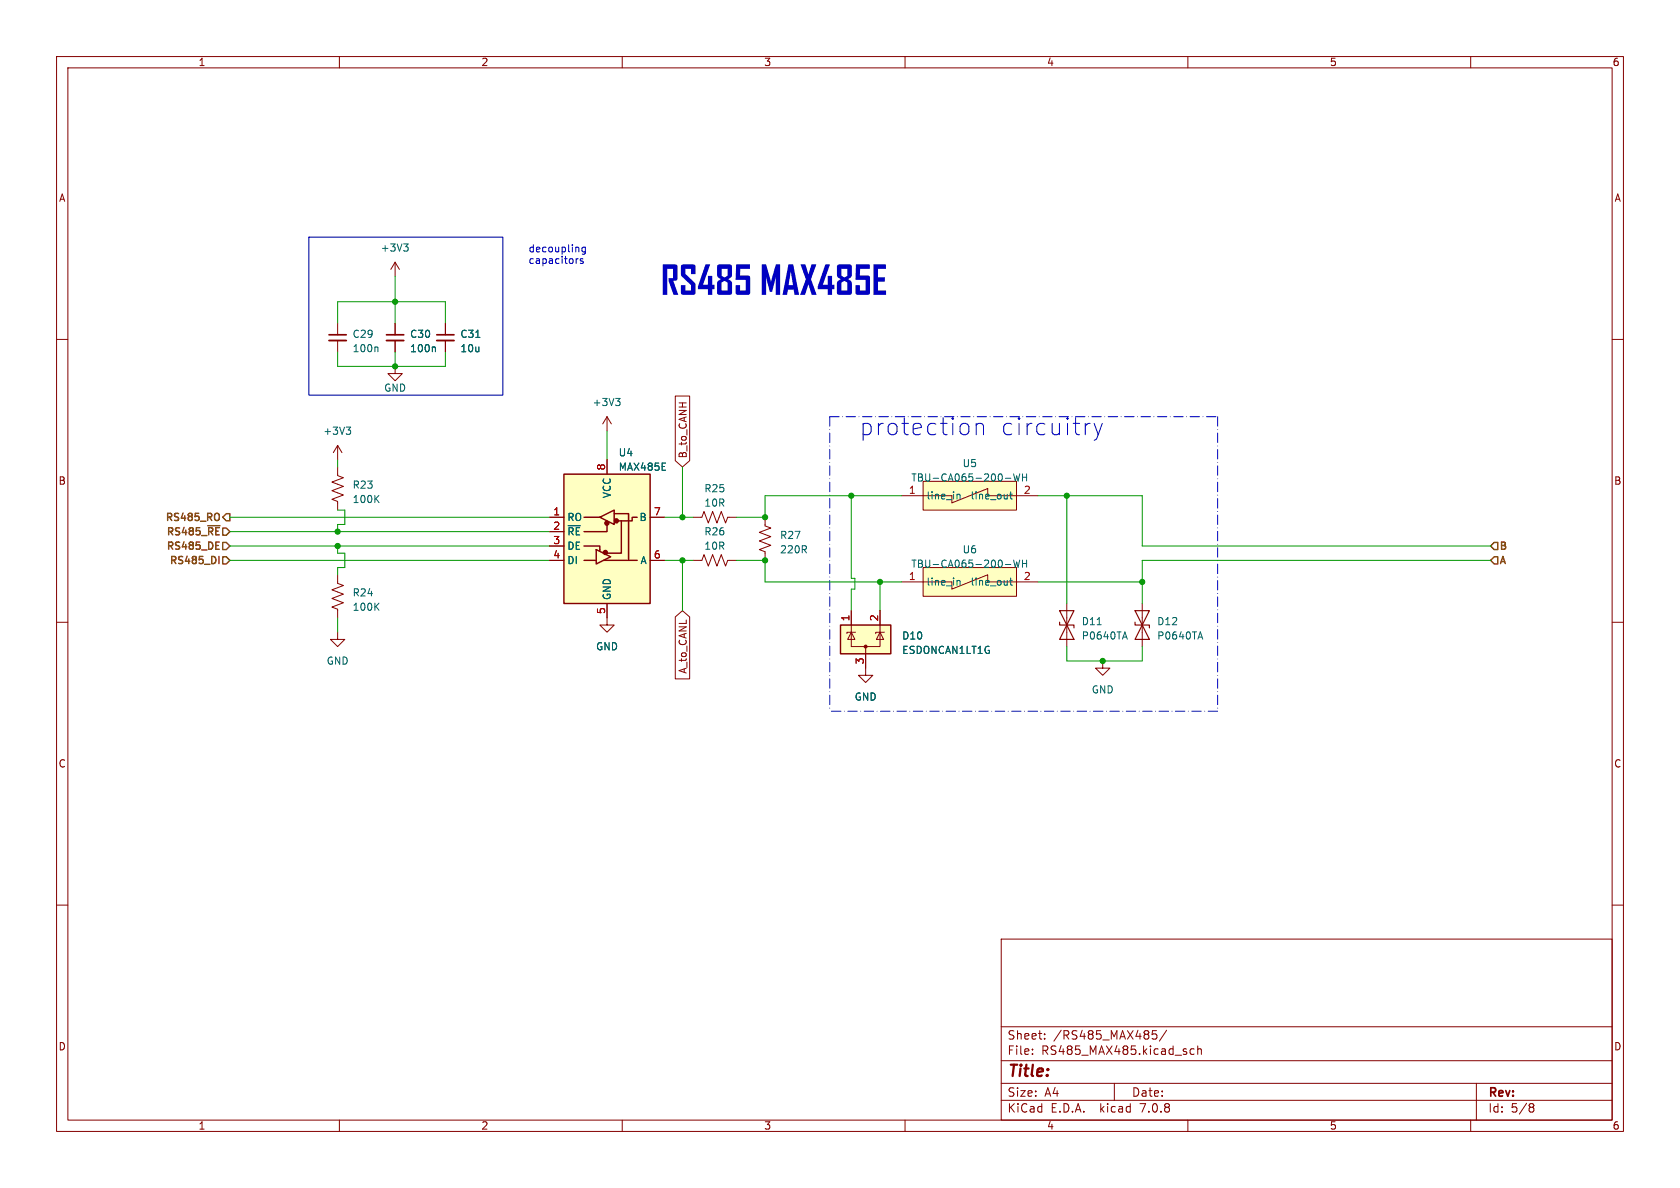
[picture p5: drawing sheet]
<svg xmlns="http://www.w3.org/2000/svg" width="297mm" height="210mm" viewBox="0 0 297 210" stroke-linecap="round" stroke-linejoin="round" font-family="sans-serif">
<g fill="none" stroke="#840000" stroke-width=".18">
<path d="M10 10h277v190h-277zM12 12h273v186h-273zM60 10v2M110 10v2M160 10v2M210 10v2M260 10v2M10 60h2M59.7 57.2v2M69.8 46.4v2.5M69.8 57.2v2M69.8 46.4l-.7 1.2"/>
<path d="M69.8 46.4l.8 1.2M78.7 57.2v2M285 60h2M59.7 60.2v2M59.7 78.7v2.6M59.7 78.7l-.8 1.3M59.7 78.7l.8 1.3M69.8 64.8v1.2h1.3l-1.3 1.3-1.2-1.3h1.2M69.8 60.2v2M78.7 60.2v2M107.3 73.7l-.7 1.2M107.3 73.7v2.5"/>
<path d="M107.3 73.7l.8 1.2M119.4 70h2.5v11.4l-1.3 1.2-1.2-1.2zM59.7 82.6v1.5l1 .4-2 .7 2 .8-2 .7 2 .8-2 .8 1 .3v1.6M97.2 91.4h2.5M97.2 94h2.5M97.2 96.5h2.5M97.2 99.1h2.5M107.3 81.3v2.5M108.6 90.8h.1M114.9 91.4h2.6M114.9 99.1h2.6M122.6 91.4h1.5l.4-1 .7 2.1 .8-2.1 .7 2.1 .8-2.1 .8 2.1 .4-1.1h1.5"/>
<path d="M122.6 99.1h1.5l.4-1.1 .7 2.1 .8-2.1 .7 2.1 .8-2.1 .8 2.1 .4-1h1.5M135.3 91.4v1.6l1 .3-2.1 .8 2.1 .8-2.1 .7 2.1 .8-2.1 .8 1.1 .3v1.6M159.4 87.6h3.8M163.2 87.6h5.1zM163.2 85.1h16.5v5.1h-16.5zM168.3 87.6v1.3l6.3-2.5v1.2h8.9M10 110h2M59.7 101.6v1.5l1 .4-2 .8 2 .7-2 .8 2 .8-2 .7 1 .4v1.5M59.7 111.8v1.2h1.3l-1.3 1.3-1.3-1.3h1.3M107.3 106.7v3.8h1.3l-1.3 1.3-1.3-1.3h1.3M119.4 109.1l1.2-1.1 1.3 1.1v10.9h-2.5zM150.5 111.8v2.5h5.1v-2.5"/>
<path d="M150.5 111.8l.6 1.2h-1.2zM150.5 108v3.8M151.3 111.8h-1.6v.2M153 114.3v5.1h1.3l-1.3 1.3-1.2-1.3h1.2M155.6 111.8l.6 1.2h-1.3zM155.6 108v3.8M156.3 111.8h-1.5v.2M159.4 102.9h3.8M163.2 102.9h5.1zM163.2 100.3h16.5v5.1h-16.5zM168.3 102.9v1.2l6.3-2.5v1.3h8.9M188.6 106.7v7.6"/>
<path d="M194.9 116.8v1.3h1.3l-1.3 1.3-1.2-1.3h1.2M201.9 106.7v7.6M285 110h2M10 160h2M285 160h2M177 166h108v32h-108zM60 198v2M110 198v2M160 198v2M177 194.5h108M177 191.5h108M177 187.5h108"/>
<path d="M177 181.5h108M182.5 186.3v.1M182.5 185.5v.1M184.7 183.6v.1M184.7 182.8v.1M197 191.5v3M204.5 182.2h-.8v.7l.2-.1h.5l.1 .3v.5l-.3 .1-.5-.1M206.2 182.1l-1.2 2M210 198v2M211.1 185.5l-.4-.1-.3 .3v.4l.1 .2h.6M211.7 185.5l.3-.1 .3 .1 .1 .9M211.7 184.9v1.5"/>
<path d="M260 198v2M261 191.5v6.5M270.6 195.1h.3l.3 .3-.3 .3M270.6 195.7h.3M270.9 195.7l.2 .2 .1 .4-.3 .3h-.3"/>
</g>
<path d="M58.2 60.2h3M68.3 60.2h3.1M77.2 60.2h3.1" fill="none" stroke="#840000" stroke-width=".33"/>
<path d="M58.2 59.2h3M68.3 59.2h3.1M77.2 59.2h3.1" fill="none" stroke="#840000" stroke-width=".3"/>
<g fill="none" stroke="#006464" stroke-width=".18">
<path d="M71.4 43.1h.7l-.4 .5M71.9 43.6l.2 .3v.3l-.2 .2M84.1 59.6h.7M61.2 75.5h.8l-.4 .5M61.7 76l.3 .2v.3l-.3 .3M66.6 61.3l.2 .2v.7M76.8 61.3l.2 .2v.7M108.8 70.4h.8l-.4 .5M109.4 70.9l.2 .3v.3l-.2 .2M66.5 88.1l.5 .7M67 87.6l-.7 .7M169.2 87.4h.5v.8"/>
<path d="M177.7 84.6h1M177.7 99.8h1M178.5 87.4h.5M178.7 86.9v1.1l.3 .2M179.2 83.8l.3 1.2 .2-.9 .3 .9 .3-1.2M179.2 99l.3 1.3 .2-.9 .3 .9 .3-1.3M180.8 83.8v1.2M180.8 99v1.3M180.8 84.4h.7M180.8 99.6h.7M181.5 83.8v1.2M181.5 99v1.3"/>
<path d="M66.5 107.2l.5 .7M67 106.6l-.7 .8M169.2 102.7h.5v.7M178.5 102.6h.5M178.7 102.2v1.1l.3 .1M194 110.4h.7M198.6 112.6h.6M198.9 111.7l.4 1.3M211.9 112.6h.6M212.2 111.7l.4 1.3"/>
</g>
<g fill="#ffffc2" stroke="#ffffc2" stroke-width=".18">
<path d="M99.7 83.8h15.2v22.9h-15.2z"/>
<path d="M148.6 110.5h8.9v5.1h-8.9z"/>
<path d="M163.2 85.1h16.5v5.1h-16.5z"/>
<path d="M163.2 100.3h16.5v5.1h-16.5z"/>
</g>
<g fill="none" stroke="#840000" stroke-width=".25">
<path d="M99.7 83.8h15.2v22.9h-15.2zM103.3 96.5h2.7v.7M103.3 99.1h2.1M103.3 91.4h2.7M105.4 97.2l2.5 1.2-2.5 1.3zM106 91.4l2.6-1.2v2.5zM106 97.2v.2M106.7 99.1h5.9M107.3 92.7v1.3h-4M108.6 90.8h2.5v8.3M109.9 92.1v5.7h-2.6M112.6 91.4h-.8v.7h-2.6"/>
<path d="M148.6 110.5h8.9v5.1h-8.9z"/>
</g>
<g fill="#840000" stroke="#840000" stroke-width=".25">
<circle cx="107" cy="97.7" r=".36"/>
<circle cx="107.3" cy="92.5" r=".36"/>
<circle cx="109" cy="92.1" r=".36"/>
</g>
<circle cx="153" cy="114.3" r=".25" fill="#840000" stroke="#840000" stroke-width=".18"/>
<path d="M187.3 110v.5h2.6v.5M187.3 108h2.6l-1.3 2.5zM188.6 110.5l1.3 2.5h-2.6zM200.7 110v.5h2.5v.5M200.7 108h2.5l-1.3 2.5zM201.9 110.5l1.3 2.5h-2.5z" fill="none" stroke="#840000" stroke-width=".2"/>
<path d="M36.7 92.9h2.2M38.2 96.4h.4M38.2 97.1h.6M38.5 90.7l.1 .1a.81 .81 0 0 1-.1 1.2M38.7 98.4v1.2M39.4 95.9h.6l.6 .6-.6 .7h-.6zM39.4 98.4h.6l.6 .7-.6 .6h-.6zM40 90.8h.6v1.3h-.6l-.6-.7zM263.5 99.1l.7-.7h.6v1.3h-.6zM264.2 95.9h.6v1.3h-.6l-.7-.7z" fill="none" stroke="#725600" stroke-width=".25"/>
<path d="M54.6 41.9h34.3v28h-34.3zM102.2 45.7l-.3 .2M103.1 45.8l-.3-.1-.2 .2v.2l.5 .1v.3h-.5M103.5 43.7v1l-.3 .3-.3-.1M103.5 43.7h-.4l-.2 .2 .1 .6h.5M172.6 74.8v2M172.6 75.1a.75 .75 0 0 1 1.3 .2v1.5M192.7 74.8l-.5 .2M193.4 74.8l.8 2M194.2 76.8l-.3 .8-.5 .2M194.9 74.8l-.7 2" fill="none" stroke="#0000c2" stroke-width=".18"/>
<path d="M146.7 73.7h68.6M146.7 73.7v52M215.3 73.7v52M215.3 125.7h-68.6" fill="none" stroke="#0000c2" stroke-width=".18" stroke-dasharray="1.7 .6 0 .6"/>
<g fill="none" stroke="#009600" stroke-width=".18">
<path d="M59.7 57.2v-3.9h19v3.9M69.8 48.9v8.3M59.7 62.2v2.6h19v-2.6M69.8 62.2v2.6M107.3 76.2v5.1M40.6 91.4h56.6M40.6 99.1h56.6M40.6 96.5h56.6M40.6 94h56.6M59.7 81.3v1.3M59.7 90.2h1.3v2.5h-1.3v1.3M59.7 96.5v1.3h1.3v2.5h-1.3v1.3"/>
<path d="M117.5 91.4h5.1M117.5 99.1h5.1M120.6 82.6v8.8M120.6 99.1v8.9M130.2 99.1h5.1v3.8h24.1M150.5 87.6v14.6h.6v1.9h-.6v3.9M159.4 87.6h-24.1v3.8h-5.1M183.5 87.6h18.4v8.9h61.6M188.6 87.6v19.1M263.5 99.1h-61.6v7.6M59.7 109.2v2.6M155.6 102.9v5.1"/>
<path d="M183.5 102.9h18.4M188.6 114.3v2.5h13.3v-2.5"/>
</g>
<g fill="#009600" stroke="#009600" stroke-width=".18">
<circle cx="135.3" cy="99.1" r=".46"/>
<circle cx="188.6" cy="87.6" r=".46"/>
<circle cx="194.9" cy="116.8" r=".46"/>
<circle cx="150.5" cy="87.6" r=".46"/>
<circle cx="155.6" cy="102.9" r=".46"/>
<circle cx="201.9" cy="102.9" r=".46"/>
<circle cx="120.6" cy="91.4" r=".46"/>
<circle cx="135.3" cy="91.4" r=".46"/>
<circle cx="120.6" cy="99.1" r=".46"/>
<circle cx="69.8" cy="53.3" r=".46"/>
<circle cx="59.7" cy="94" r=".46"/>
<circle cx="59.7" cy="96.5" r=".46"/>
<circle cx="69.8" cy="64.8" r=".46"/>
</g>
<g font-size="7" fill="#0000c2">
<text x="116.8" y="53">RS485</text>
<text x="134.3" y="53">MAX485E</text>
</g>
<g font-size="4.2" fill="#0000c2">
<text x="151.8" y="77.2">protection</text>
<text x="176.6" y="77.2">circuitry</text>
</g>
<text font-size="2.8" fill="#840000" x="178" y="190.9">Title:</text>
<g font-size="2.1" fill="#840000">
<text x="178" y="184">Sheet:</text>
<text x="186.2" y="184">/RS485_MAX485/</text>
<text x="178" y="186.7">File:</text>
<text x="184.1" y="186.7">RS485_MAX485.kicad_sch</text>
<text x="178" y="196.9">KiCad</text>
<text x="178" y="194.1">Size:</text>
<text x="184.7" y="194.1">A4</text>
<text x="185.7" y="196.9">E.D.A.</text>
<text x="194.6" y="196.9">kicad</text>
<text x="200" y="194.1">Date:</text>
<text x="201.8" y="196.9">7.0.8</text>
<text x="263" y="194.3">Rev:</text>
<text x="263" y="196.9">Id:</text>
<text x="267.1" y="196.9">5/8</text>
</g>
<g font-size="1.8" fill="#840000">
<text x="35" y="11.9">1</text>
<text x="85" y="11.9">2</text>
<text x="135" y="11.9">3</text>
<text x="185" y="11.9">4</text>
<text x="235" y="11.9">5</text>
<text x="285" y="11.9">6</text>
<text x="10.3" y="35.9">A</text>
<text x="285.3" y="35.9">A</text>
<text x="121.6" y="81.1" transform="rotate(-90 121.6 81.1)">B_to_CANH</text>
<text x="10.3" y="85.9">B</text>
<text x="285.3" y="85.9">B</text>
<text x="121.6" y="119.2" transform="rotate(-90 121.6 119.2)">A_to_CANL</text>
<text x="10.3" y="135.9">C</text>
<text x="285.3" y="135.9">C</text>
<text x="10.3" y="185.9">D</text>
<text x="285.3" y="185.9">D</text>
<text x="35" y="199.9">1</text>
<text x="85" y="199.9">2</text>
<text x="135" y="199.9">3</text>
<text x="185" y="199.9">4</text>
<text x="235" y="199.9">5</text>
<text x="285" y="199.9">6</text>
</g>
<g font-size="1.8" fill="#006464">
<text x="67.2" y="44.7">+3V3</text>
<text x="62.2" y="59.9">C29</text>
<text x="72.4" y="59.9">C30</text>
<text x="81.3" y="59.9">C31</text>
<text x="62.2" y="62.5">100n</text>
<text x="72.4" y="62.5">100n</text>
<text x="81.3" y="62.5">10u</text>
<text x="67.8" y="69.4">GND</text>
<text x="104.7" y="72">+3V3</text>
<text x="57" y="77.1">+3V3</text>
<text x="109.3" y="80.9">U4</text>
<text x="109.3" y="83.4">MAX485E</text>
<text x="170.1" y="82.8">U5</text>
<text x="62.2" y="89.1">100K</text>
<text x="62.2" y="86.6">R23</text>
<text x="108.2" y="88.2" transform="rotate(-90 108.2 88.2)">VCC</text>
<text x="124.4" y="87.2">R25</text>
<text x="124.4" y="89.8">10R</text>
<text x="161" y="85.3">TBU-CA065-200-WH</text>
<text x="163.7" y="88.5">line_in</text>
<text x="171.5" y="88.5">line_out</text>
<text x="100.2" y="92.3">RO</text>
<text x="100.2" y="94.8">~{RE}</text>
<text x="113" y="92.3">B</text>
<text x="124.4" y="94.8">R26</text>
<text x="137.8" y="95.5">R27</text>
<text x="100.2" y="97.4">DE</text>
<text x="100.2" y="99.9">DI</text>
<text x="113.1" y="99.9">A</text>
<text x="124.4" y="97.4">10R</text>
<text x="137.8" y="98">220R</text>
<text x="161" y="100.6">TBU-CA065-200-WH</text>
<text x="170.1" y="98">U6</text>
<text x="62.2" y="105.6">R24</text>
<text x="108.2" y="106.2" transform="rotate(-90 108.2 106.2)">GND</text>
<text x="163.7" y="103.7">line_in</text>
<text x="171.5" y="103.7">line_out</text>
<text x="62.2" y="108.2">100K</text>
<text x="159.4" y="113.3">D10</text>
<text x="191.1" y="110.7">D11</text>
<text x="191.1" y="113.3">P0640TA</text>
<text x="204.5" y="110.7">D12</text>
<text x="204.5" y="113.3">P0640TA</text>
<text x="57.7" y="117.7">GND</text>
<text x="105.3" y="115.2">GND</text>
<text x="159.4" y="115.8">ESDONCAN1LT1G</text>
<text x="151" y="124.1">GND</text>
<text x="192.9" y="122.8">GND</text>
</g>
<g font-size="1.8" fill="#0000c2">
<text x="93.3" y="44.7">decoupling</text>
<text x="93.3" y="46.7">capacitors</text>
</g>
<g font-size="1.8" fill="#a90000">
<text x="107.1" y="83.3" transform="rotate(-90 107.1 83.3)">8</text>
<text x="160.6" y="87.4">1</text>
<text x="180.9" y="87.4">2</text>
<text x="97.7" y="91.2">1</text>
<text x="97.7" y="93.7">2</text>
<text x="115.5" y="91.2">7</text>
<text x="97.7" y="96.3">3</text>
<text x="97.7" y="98.8">4</text>
<text x="115.5" y="98.8">6</text>
<text x="160.6" y="102.6">1</text>
<text x="180.9" y="102.6">2</text>
<text x="107.1" y="108.7" transform="rotate(-90 107.1 108.7)">5</text>
<text x="150.2" y="109.9" transform="rotate(-90 150.2 109.9)">1</text>
<text x="155.3" y="109.9" transform="rotate(-90 155.3 109.9)">2</text>
<text x="152.8" y="117.5" transform="rotate(-90 152.8 117.5)">3</text>
</g>
<g font-size="1.8" fill="#725600">
<text x="29" y="92.5">RS485_RO</text>
<text x="29.2" y="95">RS485_~{RE}</text>
<text x="29.2" y="97.5">RS485_DE</text>
<text x="29.7" y="100.1">RS485_DI</text>
<text x="265" y="100.1">A</text>
<text x="265" y="97.5">B</text>
</g>
</svg>
